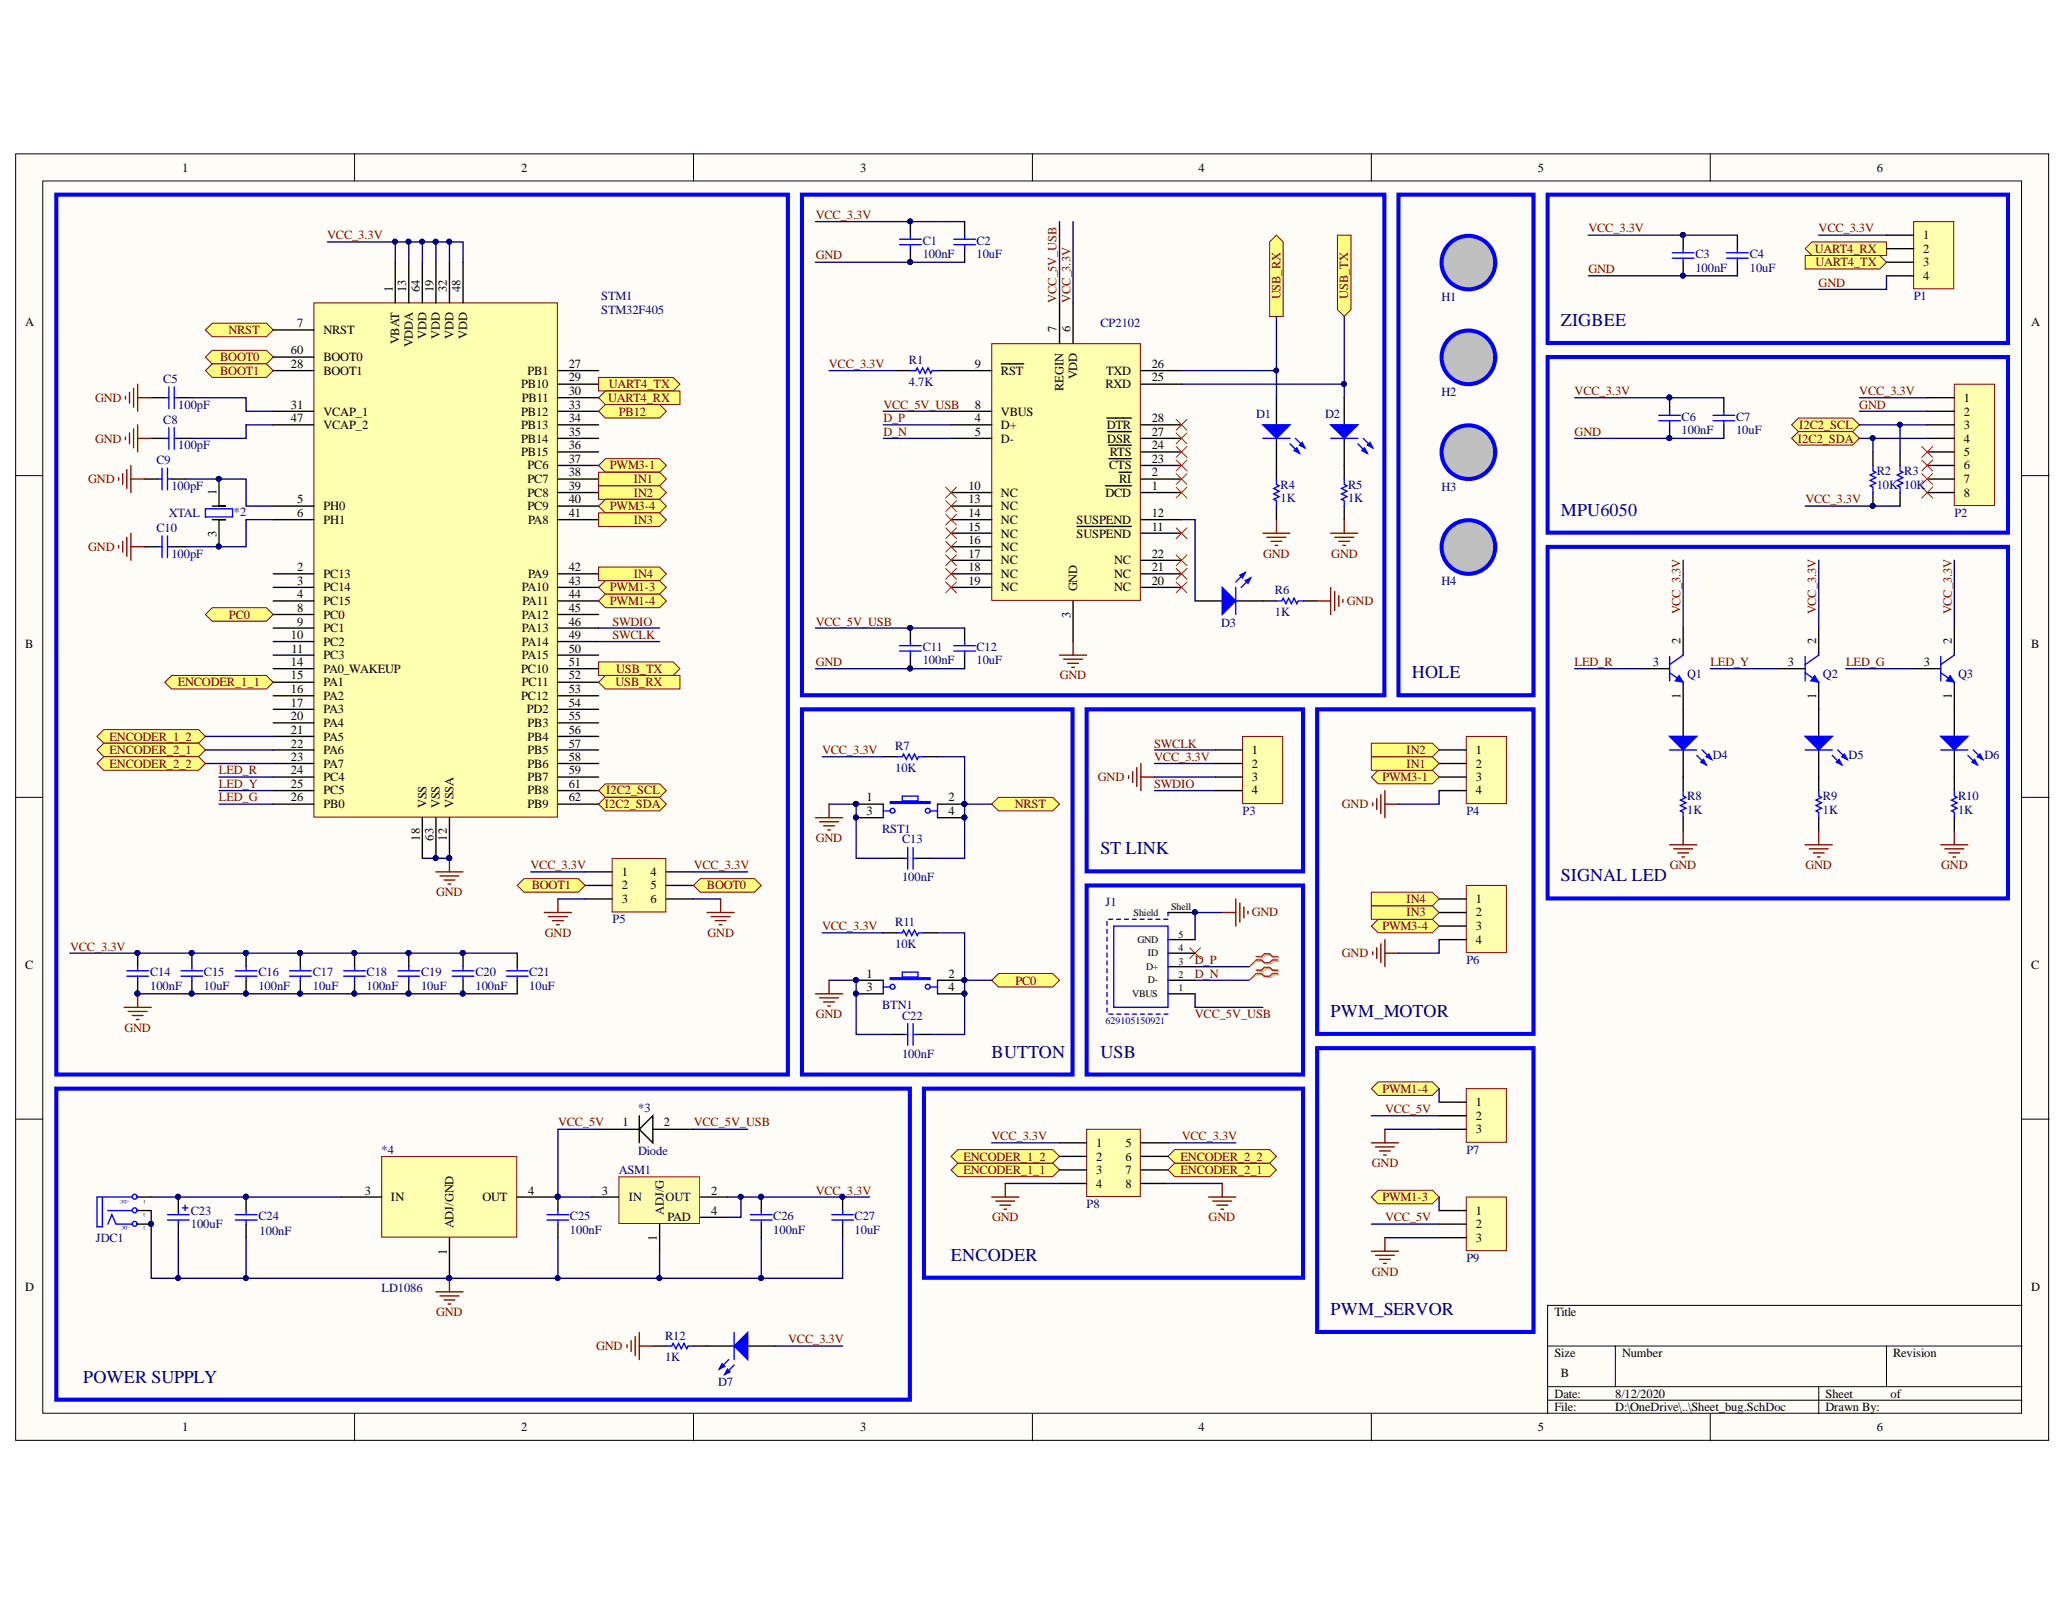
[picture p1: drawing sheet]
# Altium project CarBugV2.2.PrjPCB
1 sheet, 72 parts. Net scope: flat (ports and power ports of the same name join across sheets).
Board files: PCB_bug.PcbDoc, PCB_bug_v2.PcbDoc

## Sheet Sheet_bug.SchDoc
size B

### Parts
*1  CP2102  [QFN50P500X500X90_HS-29N]
*2  XTAL  [XTAL SMD 4PIN]
*3  Diode  [DIODE SMA (DO-214AC)]
*4  LD1086  [DPAK228P972X230-3N]
ASM1  LM1117  [SOT223-4N]  (value not drawn)
BTN1  SW  [Tact SW 4 pin]  (value not drawn)
C1  value 100nF  [CAP-SM-0603]  (hidden comment: Cap Non-Pol SMD)
C2  value 10uF  [CAP-SM-0603]  (hidden comment: Cap Non-Pol SMD)
C3  value 100nF  [CAP-SM-0603]  (hidden comment: Cap Non-Pol SMD)
C4  value 10uF  [CAP-SM-0603]  (hidden comment: Cap Non-Pol SMD)
C5  value 100pF  [CAP-SM-0603]  (hidden comment: Cap Non-Pol SMD)
C6  value 100nF  [CAP-SM-0603]  (hidden comment: Cap Non-Pol SMD)
C7  value 10uF  [CAP-SM-0603]  (hidden comment: Cap Non-Pol SMD)
C8  value 100pF  [CAP-SM-0603]  (hidden comment: Cap Non-Pol SMD)
C9  value 100pF  [CAP-SM-0603]  (hidden comment: Cap Non-Pol SMD)
C10  value 100pF  [CAP-SM-0603]  (hidden comment: Cap Non-Pol SMD)
C11  value 100nF  [CAP-SM-0603]  (hidden comment: Cap Non-Pol SMD)
C12  value 10uF  [CAP-SM-0603]  (hidden comment: Cap Non-Pol SMD)
C13  value 100nF  [CAP-SM-0603]  (hidden comment: Cap Non-Pol SMD)
C14  value 100nF  [CAP-SM-0603]  (hidden comment: Cap Non-Pol SMD)
C15  value 10uF  [CAP-SM-0603]  (hidden comment: Cap Non-Pol SMD)
C16  value 100nF  [CAP-SM-0603]  (hidden comment: Cap Non-Pol SMD)
C17  value 10uF  [CAP-SM-0603]  (hidden comment: Cap Non-Pol SMD)
C18  value 100nF  [CAP-SM-0603]  (hidden comment: Cap Non-Pol SMD)
C19  value 10uF  [CAP-SM-0603]  (hidden comment: Cap Non-Pol SMD)
C20  value 100nF  [CAP-SM-0603]  (hidden comment: Cap Non-Pol SMD)
C21  value 10uF  [CAP-SM-0603]  (hidden comment: Cap Non-Pol SMD)
C22  value 100nF  [CAP-SM-0603]  (hidden comment: Cap Non-Pol SMD)
C23  value 100uF  [CAP ALU SIZE B]  (hidden comment: Cap Pol SMD)
C24  value 100nF  [CAP-SM-0805]  (hidden comment: Cap Non-Pol SMD)
C25  value 100nF  [CAP-SM-0805]  (hidden comment: Cap Non-Pol SMD)
C26  value 100nF  [CAP-SM-0805]  (hidden comment: Cap Non-Pol SMD)
C27  value 10uF  [CAP-SM-0805]  (hidden comment: Cap Non-Pol SMD)
D1  LED SMD  [LED_0603_Blue]  (value not drawn)
D2  LED SMD  [LED_0603_Blue]  (value not drawn)
D3  LED SMD  [LED_0603_Blue]  (value not drawn)
D4  LED SMD  [LED_0603_Blue]  (value not drawn)
D5  LED SMD  [LED_0603_Blue]  (value not drawn)
D6  LED SMD  [LED_0603_Blue]  (value not drawn)
D7  LED SMD  [LED_0603_Blue]  (value not drawn)
H1  Hole  [LO KHOAN 3MM]  (value not drawn)
H2  Hole  [LO KHOAN 3MM]  (value not drawn)
H3  Hole  [LO KHOAN 3MM]  (value not drawn)
H4  Hole  [LO KHOAN 3MM]  (value not drawn)
J1  629105150921  [629105150921]
JDC1  Jack DC  [DC-IN]  (value not drawn)
P1  Header 4  [JP4]  (value not drawn)
P2  Header 8  [JP8]  (value not drawn)
P3  Header 4  [JP4]  (value not drawn)
P4  Header 4  [JP4]  (value not drawn)
P5  Header 3X2  [JP3x2]  (value not drawn)
P6  Header 4  [JP4]  (value not drawn)
P7  Header 3  [JP3]  (value not drawn)
P8  Header 4X2  [JP4x2]  (value not drawn)
P9  Header 3  [JP3]  (value not drawn)
Q1  C1815  [SOT23B]  (value not drawn)
Q2  C1815  [SOT23B]  (value not drawn)
Q3  C1815  [SOT23B]  (value not drawn)
R1  value 4.7K  [RES-SM-0603]  (hidden comment: RESISTOR SMD)
R2  value 10K  [RES-SM-0603]  (hidden comment: RESISTOR SMD)
R3  value 10K  [RES-SM-0603]  (hidden comment: RESISTOR SMD)
R4  value 1K  [RES-SM-0603]  (hidden comment: RESISTOR SMD)
R5  value 1K  [RES-SM-0603]  (hidden comment: RESISTOR SMD)
R6  value 1K  [RES-SM-0603]  (hidden comment: RESISTOR SMD)
R7  value 10K  [RES-SM-0603]  (hidden comment: RESISTOR SMD)
R8  value 1K  [RES-SM-0603]  (hidden comment: RESISTOR SMD)
R9  value 1K  [RES-SM-0603]  (hidden comment: RESISTOR SMD)
R10  value 1K  [RES-SM-0603]  (hidden comment: RESISTOR SMD)
R11  value 10K  [RES-SM-0603]  (hidden comment: RESISTOR SMD)
R12  value 1K  [RES-SM-0603]  (hidden comment: RESISTOR SMD)
RST1  SW  [Tact SW 4 pin]  (value not drawn)
STM1  STM32F405  [CQFP50P1150X1150X160-64N]

### Blocks framed on the sheet
HOLE: H1-H4
ZIGBEE: C3 C4 P1
MPU6050: C6 C7 P2 R2 R3
SIGNAL LED: D4-D6 Q1-Q3 R8-R10
BUTTON: BTN1 C13 C22 R7 R11 RST1
ST LINK: P3
PWM_MOTOR: P4 P6
USB: J1
PWM_SERVOR: P7 P9
POWER SUPPLY: *3 *4 ASM1 C23-C27 D7 JDC1 R12
ENCODER: P8

### Ports
BOOT0 (bidir), BOOT1 (bidir), ENCODER_1_1 (bidir), ENCODER_1_2 (bidir), ENCODER_2_1 (bidir), ENCODER_2_2 (bidir), I2C2_SCL (bidir), I2C2_SDA (bidir), IN1 (in), IN1 (out), IN2 (in), IN2 (out), IN3 (in), IN3 (out), IN4 (in), IN4 (out), NRST (bidir), PB12 (bidir), PC0 (bidir), PWM1-3 (bidir), PWM1-4 (bidir), PWM3-1 (bidir), PWM3-4 (bidir), UART4_RX (in), UART4_RX (out), UART4_TX (in), UART4_TX (out), USB_RX (in), USB_RX (out), USB_TX (in), USB_TX (out)

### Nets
GND: *1.3(GND) *4.1(ADJ/GND) ASM1.1(ADJ/G) BTN1.1 BTN1.3 C1.2 C2.2 C3.2 C4.2 C5.1 C6.2 C7.2 C8.1 C9.1 C10.1 C11.2 C12.2 C13.2 C14.2 C15.2 C16.2 C17.2 C18.2 C19.2 C20.2 C21.2 C22.2 C23.2 C24.2 C25.1 C26.2 C27.2 J1.5(GND) J1.Shell(Shield) JDC1.2(TN) JDC1.3(S) P1.4 P2.2 P3.3 P4.4 P5.3 P5.6 P6.4 P7.3 P8.4 P8.8 P9.3 R4.1 R5.1 R6.1 R8.1 R9.1 R10.1 R12.1 RST1.1 RST1.3 STM1.12(VSSA) STM1.18(VSS) STM1.63(VSS)
D_N: *1.5(D-) J1.2(D-)
D_P: *1.4(D+) J1.3(D+)
LED_G: Q3.3(B) STM1.26(PB0)
LED_R: Q1.3(B) STM1.24(PC4)
LED_Y: Q2.3(B) STM1.25(PC5)
SWCLK: P3.1 STM1.49(PA14)
SWDIO: P3.4 STM1.46(PA13)
VCC_3.3V: *1.6(VDD) ASM1.2(OUT) ASM1.4(PAD) C1.1 C2.1 C3.1 C4.1 C6.1 C7.1 C14.1 C15.1 C16.1 C17.1 C18.1 C19.1 C20.1 C21.1 C26.1 C27.1 D7.1(A) P1.1 P2.1 P3.2 P5.1 P5.4 P8.1 P8.5 Q1.2(C) Q2.2(C) Q3.2(C) R1.2 R2.1 R3.1 R7.1 R11.1 STM1.1(VBAT) STM1.13(VDDA) STM1.19(VDD) STM1.32(VDD) STM1.48(VDD) STM1.64(VDD)
VCC_5V: *3.1 *4.4(OUT) ASM1.3(IN) C25.2 P7.2 P9.2
VCC_5V_USB: *1.7(REGIN) *1.8(VBUS) *3.2 C11.1 C12.1 J1.1(VBUS)
Net*1_9: *1.9(~{RST}) R1.1
Net*1_12: *1.12(SUSPEND) D3.1(A)
Net*1_25: *1.25(RXD) D2.1(A) STM1.51(PC10) ; port USB_TX
Net*1_26: *1.26(TXD) D1.1(A) STM1.52(PC11) ; port USB_RX
Net*2_1: *2.1 C9.2 STM1.5(PH0)
Net*2_3: *2.3 C10.2 STM1.6(PH1)
Net*4_3: *4.3(IN) C23.1 C24.1 JDC1.1(T)
NetBTN1_2: BTN1.2 BTN1.4 C22.1 R11.2 STM1.8(PC0) ; port PC0
NetC5_2: C5.2 STM1.31(VCAP_1)
NetC8_2: C8.2 STM1.47(VCAP_2)
NetC13_1: C13.1 R7.2 RST1.2 RST1.4 STM1.7(NRST) ; port NRST
NetD1_2: D1.2(K) R4.2
NetD2_2: D2.2(K) R5.2
NetD3_2: D3.2(K) R6.2
NetD4_1: D4.1(A) Q1.1(E)
NetD4_2: D4.2(K) R8.2
NetD5_1: D5.1(A) Q2.1(E)
NetD5_2: D5.2(K) R9.2
NetD6_1: D6.1(A) Q3.1(E)
NetD6_2: D6.2(K) R10.2
NetD7_2: D7.2(K) R12.2
NetP1_2: P1.2 STM1.30(PB11) ; port UART4_RX
NetP1_3: P1.3 STM1.29(PB10) ; port UART4_TX
NetP2_3: P2.3 R3.2 STM1.61(PB8) ; port I2C2_SCL
NetP2_4: P2.4 R2.2 STM1.62(PB9) ; port I2C2_SDA
NetP4_1: P4.1 STM1.39(PC8) ; port IN2
NetP4_2: P4.2 STM1.38(PC7) ; port IN1
NetP4_3: P4.3 STM1.37(PC6) ; port PWM3-1
NetP5_2: P5.2 STM1.28(BOOT1) ; port BOOT1
NetP5_5: P5.5 STM1.60(BOOT0) ; port BOOT0
NetP6_1: P6.1 STM1.42(PA9) ; port IN4
NetP6_2: P6.2 STM1.41(PA8) ; port IN3
NetP6_3: P6.3 STM1.40(PC9) ; port PWM3-4
NetP7_1: P7.1 STM1.44(PA11) ; port PWM1-4
NetP8_2: P8.2 STM1.21(PA5) ; port ENCODER_1_2
NetP8_3: P8.3 STM1.15(PA1) ; port ENCODER_1_1
NetP8_6: P8.6 STM1.23(PA7) ; port ENCODER_2_2
NetP8_7: P8.7 STM1.22(PA6) ; port ENCODER_2_1
NetP9_1: P9.1 STM1.43(PA10) ; port PWM1-3
NetSTM1_33: STM1.33(PB12) ; port PB12

Not connected (* = marked no-connect by the designer): *1 1(~{DCD})* 2(~{RI})* 10(NC)* 11(~{SUSPEND})* 13(NC)* 14(NC)* 15(NC)* 16(NC)* 17(NC)* 18(NC)* 19(NC)* 20(NC)* 21(NC)* 22(NC)* 23(~{CTS})* 24(~{RTS})* 27(~{DSR})* 28(~{DTR})*; H1 1; H2 1; H3 1; H4 1; J1 4(ID)*; P2 5* 6* 7* 8*; STM1 2(PC13) 3(PC14) 4(PC15) 9(PC1) 10(PC2) 11(PC3) 14(PA0_WAKEUP) 16(PA2) 17(PA3) 20(PA4) 27(PB1) 34(PB13) 35(PB14) 36(PB15) 45(PA12) 50(PA15) 53(PC12) 54(PD2) 55(PB3) 56(PB4) 57(PB5) 58(PB6) 59(PB7)

### Layout directives
differential pair: D_N, D_P
